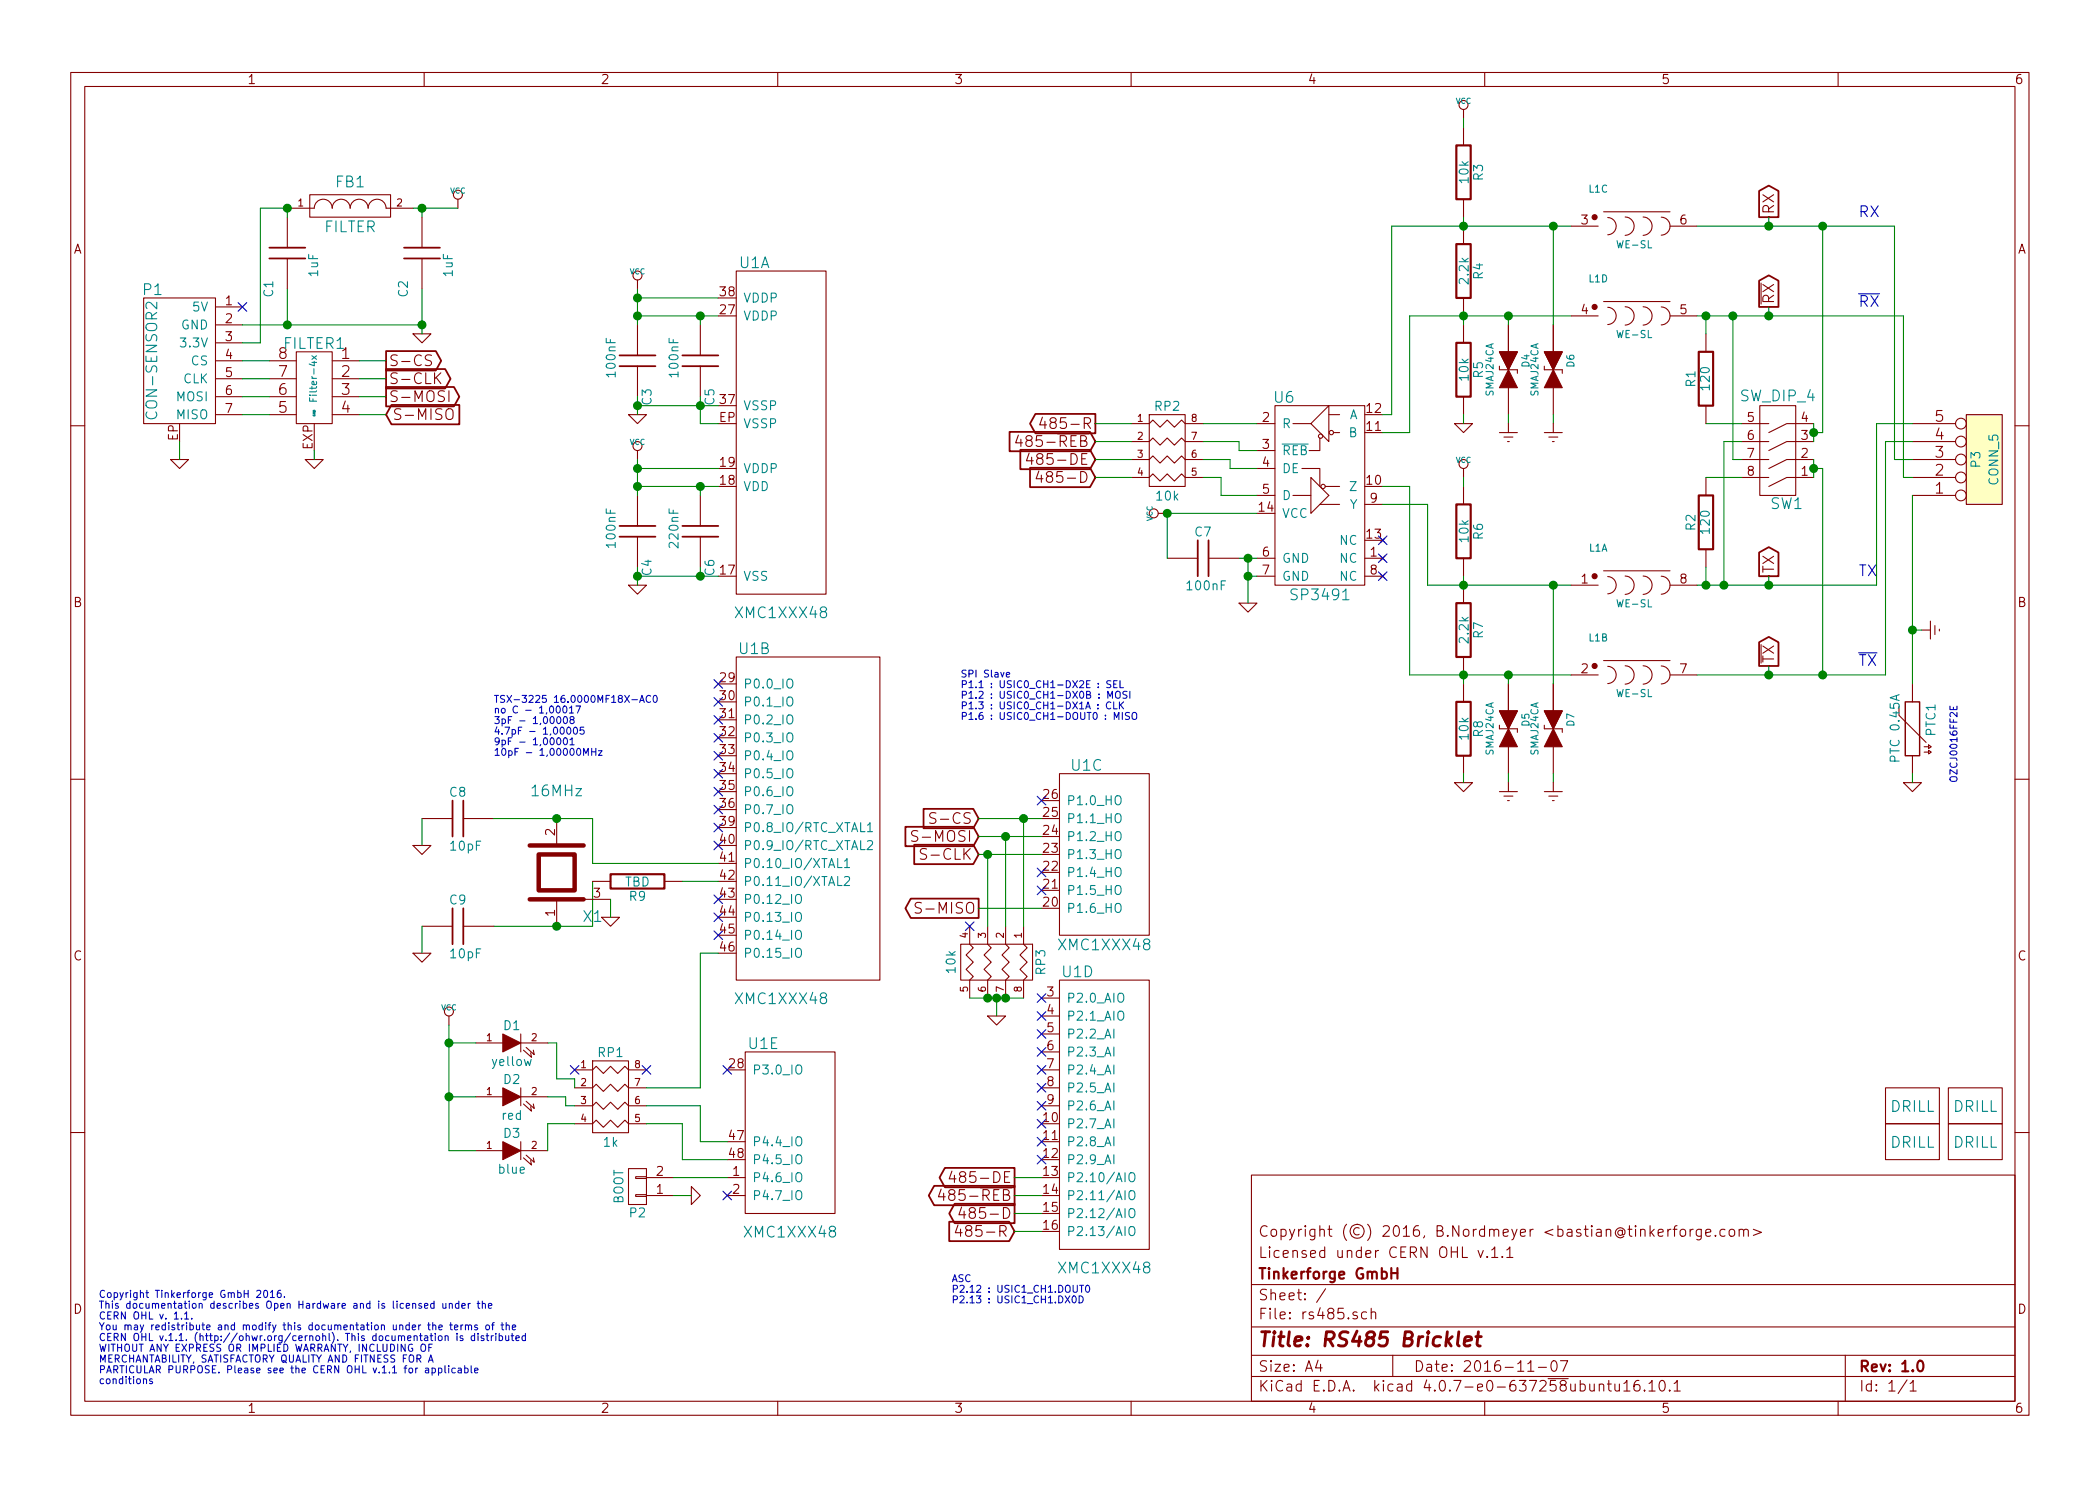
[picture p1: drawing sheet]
EESchema Schematic File Version 2
LIBS:tinkerforge
LIBS:power
LIBS:device
LIBS:transistors
LIBS:conn
LIBS:linear
LIBS:regul
LIBS:74xx
LIBS:cmos4000
LIBS:adc-dac
LIBS:memory
LIBS:xilinx
LIBS:microcontrollers
LIBS:dsp
LIBS:microchip
LIBS:analog_switches
LIBS:motorola
LIBS:texas
LIBS:intel
LIBS:audio
LIBS:interface
LIBS:digital-audio
LIBS:philips
LIBS:display
LIBS:cypress
LIBS:siliconi
LIBS:opto
LIBS:atmel
LIBS:contrib
LIBS:valves
EELAYER 25 0
EELAYER END
$Descr A4 11693 8268
encoding utf-8
Sheet 1 1
Title "RS485 Bricklet"
Date "2016-11-07"
Rev "1.0"
Comp "Tinkerforge GmbH"
Comment1 "Licensed under CERN OHL v.1.1"
Comment2 "Copyright (©) 2016, B.Nordmeyer <bastian@tinkerforge.com>"
Comment3 ""
Comment4 ""
$EndDescr
Text Notes 550  7700 0    40   ~ 0
Copyright Tinkerforge GmbH 2016.\nThis documentation describes Open Hardware and is licensed under the\nCERN OHL v. 1.1.\nYou may redistribute and modify this documentation under the terms of the\nCERN OHL v.1.1. (http://ohwr.org/cernohl). This documentation is distributed\nWITHOUT ANY EXPRESS OR IMPLIED WARRANTY, INCLUDING OF\nMERCHANTABILITY, SATISFACTORY QUALITY AND FITNESS FOR A\nPARTICULAR PURPOSE. Please see the CERN OHL v.1.1 for applicable\nconditions\n
$Comp
L DRILL U2
U 1 1
P 10650 6150
F 0 "U2" H 10700 6200 60  0001 C CNN
F 1 "DRILL" H 10650 6150 60  0000 C CNN
F 2 "DRILL_NP" H 10650 6150 60  0001 C CNN
F 3 "" H 10650 6150 60  0001 C CNN
	1    10650 6150
	1    0    0    -1  
$EndComp
$Comp
L DRILL U3
U 1 1
P 10650 6350
F 0 "U3" H 10700 6400 60  0001 C CNN
F 1 "DRILL" H 10650 6350 60  0000 C CNN
F 2 "DRILL_NP" H 10650 6350 60  0001 C CNN
F 3 "" H 10650 6350 60  0001 C CNN
	1    10650 6350
	1    0    0    -1  
$EndComp
$Comp
L DRILL U5
U 1 1
P 11000 6350
F 0 "U5" H 11050 6400 60  0001 C CNN
F 1 "DRILL" H 11000 6350 60  0000 C CNN
F 2 "DRILL_NP" H 11000 6350 60  0001 C CNN
F 3 "" H 11000 6350 60  0001 C CNN
	1    11000 6350
	1    0    0    -1  
$EndComp
$Comp
L DRILL U4
U 1 1
P 11000 6150
F 0 "U4" H 11050 6200 60  0001 C CNN
F 1 "DRILL" H 11000 6150 60  0000 C CNN
F 2 "DRILL_NP" H 11000 6150 60  0001 C CNN
F 3 "" H 11000 6150 60  0001 C CNN
	1    11000 6150
	1    0    0    -1  
$EndComp
$Comp
L VCC #PWR01
U 1 1
P 2550 1150
F 0 "#PWR01" H 2550 1250 30  0001 C CNN
F 1 "VCC" H 2550 1250 30  0000 C CNN
F 2 "" H 2550 1150 60  0001 C CNN
F 3 "" H 2550 1150 60  0001 C CNN
	1    2550 1150
	1    0    0    -1  
$EndComp
$Comp
L GND #PWR02
U 1 1
P 1000 2550
F 0 "#PWR02" H 1000 2550 30  0001 C CNN
F 1 "GND" H 1000 2480 30  0001 C CNN
F 2 "" H 1000 2550 60  0001 C CNN
F 3 "" H 1000 2550 60  0001 C CNN
	1    1000 2550
	1    0    0    -1  
$EndComp
$Comp
L CON-SENSOR2 P1
U 1 1
P 1000 2000
F 0 "P1" H 1150 2400 60  0000 C CNN
F 1 "CON-SENSOR2" V 1150 2000 60  0000 C CNN
F 2 "CON-SENSOR2" H 1000 2000 60  0001 C CNN
F 3 "" H 1000 2000 60  0001 C CNN
	1    1000 2000
	-1   0    0    -1  
$EndComp
$Comp
L GND #PWR03
U 1 1
P 10650 4350
F 0 "#PWR03" H 10650 4350 30  0001 C CNN
F 1 "GND" H 10650 4280 30  0001 C CNN
F 2 "" H 10650 4350 60  0001 C CNN
F 3 "" H 10650 4350 60  0001 C CNN
	1    10650 4350
	1    0    0    -1  
$EndComp
$Comp
L FILTER FB1
U 1 1
P 1950 1150
F 0 "FB1" H 1950 1300 60  0000 C CNN
F 1 "FILTER" H 1950 1050 60  0000 C CNN
F 2 "C0603F" H 1950 1150 60  0001 C CNN
F 3 "" H 1950 1150 60  0000 C CNN
	1    1950 1150
	1    0    0    -1  
$EndComp
$Comp
L C C1
U 1 1
P 1600 1400
F 0 "C1" V 1700 1550 50  0000 L CNN
F 1 "1uF" V 1450 1400 50  0000 L CNN
F 2 "C0603F" H 1600 1400 60  0001 C CNN
F 3 "" H 1600 1400 60  0001 C CNN
	1    1600 1400
	-1   0    0    1   
$EndComp
$Comp
L C C2
U 1 1
P 2350 1400
F 0 "C2" V 2450 1550 50  0000 L CNN
F 1 "1uF" V 2200 1400 50  0000 L CNN
F 2 "C0603F" H 2350 1400 60  0001 C CNN
F 3 "" H 2350 1400 60  0001 C CNN
	1    2350 1400
	-1   0    0    1   
$EndComp
$Comp
L GND #PWR04
U 1 1
P 2350 1850
F 0 "#PWR04" H 2350 1850 30  0001 C CNN
F 1 "GND" H 2350 1780 30  0001 C CNN
F 2 "" H 2350 1850 60  0001 C CNN
F 3 "" H 2350 1850 60  0001 C CNN
	1    2350 1850
	1    0    0    -1  
$EndComp
$Comp
L XMC1XXX48 U1
U 2 1
P 4350 4550
F 0 "U1" H 4200 5500 60  0000 C CNN
F 1 "XMC1XXX48" H 4350 3550 60  0000 C CNN
F 2 "kicad-libraries:QFN48-EP2" H 4500 5300 60  0001 C CNN
F 3 "" H 4500 5300 60  0000 C CNN
	2    4350 4550
	1    0    0    -1  
$EndComp
$Comp
L XMC1XXX48 U1
U 1 1
P 4350 2400
F 0 "U1" H 4200 3350 60  0000 C CNN
F 1 "XMC1XXX48" H 4350 1400 60  0000 C CNN
F 2 "kicad-libraries:QFN48-EP2" H 4500 3150 60  0001 C CNN
F 3 "" H 4500 3150 60  0000 C CNN
	1    4350 2400
	1    0    0    -1  
$EndComp
$Comp
L XMC1XXX48 U1
U 4 1
P 6150 6050
F 0 "U1" H 6000 6700 60  0000 C CNN
F 1 "XMC1XXX48" H 6150 5050 60  0000 C CNN
F 2 "kicad-libraries:QFN48-EP2" H 6300 6800 60  0001 C CNN
F 3 "" H 6300 6800 60  0000 C CNN
	4    6150 6050
	1    0    0    -1  
$EndComp
$Comp
L XMC1XXX48 U1
U 3 1
P 6150 4750
F 0 "U1" H 6050 5250 60  0000 C CNN
F 1 "XMC1XXX48" H 6150 4250 60  0000 C CNN
F 2 "kicad-libraries:QFN48-EP2" H 6300 5500 60  0001 C CNN
F 3 "" H 6300 5500 60  0000 C CNN
	3    6150 4750
	1    0    0    -1  
$EndComp
$Comp
L XMC1XXX48 U1
U 5 1
P 4400 6250
F 0 "U1" H 4250 6700 60  0000 C CNN
F 1 "XMC1XXX48" H 4400 5650 60  0000 C CNN
F 2 "kicad-libraries:QFN48-EP2" H 4550 7000 60  0001 C CNN
F 3 "" H 4550 7000 60  0000 C CNN
	5    4400 6250
	1    0    0    -1  
$EndComp
$Comp
L C C3
U 1 1
P 3550 2000
F 0 "C3" V 3600 1750 50  0000 L CNN
F 1 "100nF" V 3400 1900 50  0000 L CNN
F 2 "C0603F" H 3550 2000 60  0001 C CNN
F 3 "" H 3550 2000 60  0001 C CNN
	1    3550 2000
	1    0    0    -1  
$EndComp
$Comp
L C C5
U 1 1
P 3900 2000
F 0 "C5" V 3950 1750 50  0000 L CNN
F 1 "100nF" V 3750 1900 50  0000 L CNN
F 2 "C0603F" H 3900 2000 60  0001 C CNN
F 3 "" H 3900 2000 60  0001 C CNN
	1    3900 2000
	1    0    0    -1  
$EndComp
$Comp
L C C6
U 1 1
P 3900 2950
F 0 "C6" V 3950 2700 50  0000 L CNN
F 1 "220nF" V 3750 2850 50  0000 L CNN
F 2 "C0603F" H 3900 2950 60  0001 C CNN
F 3 "" H 3900 2950 60  0001 C CNN
	1    3900 2950
	1    0    0    -1  
$EndComp
$Comp
L C C4
U 1 1
P 3550 2950
F 0 "C4" V 3600 2700 50  0000 L CNN
F 1 "100nF" V 3400 2850 50  0000 L CNN
F 2 "C0603F" H 3550 2950 60  0001 C CNN
F 3 "" H 3550 2950 60  0001 C CNN
	1    3550 2950
	1    0    0    -1  
$EndComp
$Comp
L VCC #PWR05
U 1 1
P 3550 1600
F 0 "#PWR05" H 3550 1700 30  0001 C CNN
F 1 "VCC" H 3550 1700 30  0000 C CNN
F 2 "" H 3550 1600 60  0001 C CNN
F 3 "" H 3550 1600 60  0001 C CNN
	1    3550 1600
	1    0    0    -1  
$EndComp
$Comp
L VCC #PWR06
U 1 1
P 3550 2550
F 0 "#PWR06" H 3550 2650 30  0001 C CNN
F 1 "VCC" H 3550 2650 30  0000 C CNN
F 2 "" H 3550 2550 60  0001 C CNN
F 3 "" H 3550 2550 60  0001 C CNN
	1    3550 2550
	1    0    0    -1  
$EndComp
$Comp
L GND #PWR07
U 1 1
P 3550 2300
F 0 "#PWR07" H 3550 2300 30  0001 C CNN
F 1 "GND" H 3550 2230 30  0001 C CNN
F 2 "" H 3550 2300 60  0001 C CNN
F 3 "" H 3550 2300 60  0001 C CNN
	1    3550 2300
	1    0    0    -1  
$EndComp
$Comp
L GND #PWR08
U 1 1
P 3550 3250
F 0 "#PWR08" H 3550 3250 30  0001 C CNN
F 1 "GND" H 3550 3180 30  0001 C CNN
F 2 "" H 3550 3250 60  0001 C CNN
F 3 "" H 3550 3250 60  0001 C CNN
	1    3550 3250
	1    0    0    -1  
$EndComp
Text GLabel 2150 2000 2    60   Output ~ 0
S-CS
Text GLabel 2150 2100 2    60   Output ~ 0
S-CLK
Text GLabel 2150 2200 2    60   Output ~ 0
S-MOSI
Text GLabel 2150 2300 2    60   Input ~ 0
S-MISO
$Comp
L Filter-4x FILTER1
U 1 1
P 1750 2350
F 0 "FILTER1" H 1750 2800 60  0000 C CNN
F 1 "Filter-4x" V 1750 2600 39  0000 C CNN
F 2 "kicad-libraries:DFN8-17x135" H 1750 2350 60  0001 C CNN
F 3 "" H 1750 2350 60  0000 C CNN
	1    1750 2350
	-1   0    0    -1  
$EndComp
$Comp
L GND #PWR09
U 1 1
P 1750 2550
F 0 "#PWR09" H 1750 2550 30  0001 C CNN
F 1 "GND" H 1750 2480 30  0001 C CNN
F 2 "" H 1750 2550 60  0001 C CNN
F 3 "" H 1750 2550 60  0001 C CNN
	1    1750 2550
	1    0    0    -1  
$EndComp
Text GLabel 5450 4550 0    60   Input ~ 0
S-CS
Text GLabel 5450 4750 0    60   Input ~ 0
S-CLK
Text GLabel 5450 4650 0    60   Input ~ 0
S-MOSI
Text GLabel 5450 5050 0    60   Output ~ 0
S-MISO
$Comp
L LED D1
U 1 1
P 2850 5800
F 0 "D1" H 2850 5900 50  0000 C CNN
F 1 "yellow" H 2850 5700 50  0000 C CNN
F 2 "D0603E" H 2850 5800 50  0001 C CNN
F 3 "" H 2850 5800 50  0000 C CNN
	1    2850 5800
	1    0    0    -1  
$EndComp
$Comp
L LED D2
U 1 1
P 2850 6100
F 0 "D2" H 2850 6200 50  0000 C CNN
F 1 "red" H 2850 6000 50  0000 C CNN
F 2 "D0603E" H 2850 6100 50  0001 C CNN
F 3 "" H 2850 6100 50  0000 C CNN
	1    2850 6100
	1    0    0    -1  
$EndComp
$Comp
L LED D3
U 1 1
P 2850 6400
F 0 "D3" H 2850 6500 50  0000 C CNN
F 1 "blue" H 2850 6300 50  0000 C CNN
F 2 "D0603E" H 2850 6400 50  0001 C CNN
F 3 "" H 2850 6400 50  0000 C CNN
	1    2850 6400
	1    0    0    -1  
$EndComp
$Comp
L CONN_01X02 P2
U 1 1
P 3550 6600
F 0 "P2" H 3550 6750 50  0000 C CNN
F 1 "BOOT" V 3650 6600 50  0000 C CNN
F 2 "kicad-libraries:SolderJumper" H 3550 6500 50  0001 C CNN
F 3 "" H 3550 6500 50  0000 C CNN
	1    3550 6600
	-1   0    0    1   
$EndComp
$Comp
L R_PACK4 RP1
U 1 1
P 3400 6300
F 0 "RP1" H 3400 6750 50  0000 C CNN
F 1 "1k" H 3400 6250 50  0000 C CNN
F 2 "kicad-libraries:0603X4" H 3400 6300 50  0001 C CNN
F 3 "" H 3400 6300 50  0000 C CNN
	1    3400 6300
	1    0    0    -1  
$EndComp
$Comp
L WE-SL L1
U 1 1
P 9100 3250
F 0 "L1" H 8900 3460 40  0000 C CNN
F 1 "WE-SL" H 9100 3150 40  0000 C CNN
F 2 "kicad-libraries:WE-SL" H 9100 3250 60  0001 C CNN
F 3 "" H 9100 3250 60  0000 C CNN
	1    9100 3250
	1    0    0    -1  
$EndComp
$Comp
L WE-SL L1
U 2 1
P 9100 3750
F 0 "L1" H 8900 3960 40  0000 C CNN
F 1 "WE-SL" H 9100 3650 40  0000 C CNN
F 2 "kicad-libraries:WE-SL" H 9100 3750 60  0001 C CNN
F 3 "" H 9100 3750 60  0000 C CNN
	2    9100 3750
	1    0    0    -1  
$EndComp
$Comp
L WE-SL L1
U 3 1
P 9100 1250
F 0 "L1" H 8900 1460 40  0000 C CNN
F 1 "WE-SL" H 9100 1150 40  0000 C CNN
F 2 "kicad-libraries:WE-SL" H 9100 1250 60  0001 C CNN
F 3 "" H 9100 1250 60  0000 C CNN
	3    9100 1250
	1    0    0    -1  
$EndComp
$Comp
L WE-SL L1
U 4 1
P 9100 1750
F 0 "L1" H 8900 1960 40  0000 C CNN
F 1 "WE-SL" H 9100 1650 40  0000 C CNN
F 2 "kicad-libraries:WE-SL" H 9100 1750 60  0001 C CNN
F 3 "" H 9100 1750 60  0000 C CNN
	4    9100 1750
	1    0    0    -1  
$EndComp
$Comp
L R R2
U 1 1
P 9500 2900
F 0 "R2" V 9580 2900 50  0000 C CNN
F 1 "120" V 9500 2900 50  0000 C CNN
F 2 "R0805E" H 9500 2900 60  0001 C CNN
F 3 "" H 9500 2900 60  0000 C CNN
	1    9500 2900
	-1   0    0    1   
$EndComp
$Comp
L R R1
U 1 1
P 9500 2100
F 0 "R1" V 9580 2100 50  0000 C CNN
F 1 "120" V 9500 2100 50  0000 C CNN
F 2 "R0805E" H 9500 2100 60  0001 C CNN
F 3 "" H 9500 2100 60  0000 C CNN
	1    9500 2100
	-1   0    0    1   
$EndComp
$Comp
L VCC #PWR010
U 1 1
P 2500 5700
F 0 "#PWR010" H 2500 5800 30  0001 C CNN
F 1 "VCC" H 2500 5800 30  0000 C CNN
F 2 "" H 2500 5700 60  0001 C CNN
F 3 "" H 2500 5700 60  0001 C CNN
	1    2500 5700
	1    0    0    -1  
$EndComp
$Comp
L SP3491 U6
U 1 1
P 7350 2750
F 0 "U6" H 7150 3300 60  0000 C CNN
F 1 "SP3491" H 7350 2200 60  0000 C CNN
F 2 "kicad-libraries:SOIC-14_3.9x8.7mm_Pitch1.27mm" H 8550 2650 60  0001 C CNN
F 3 "" H 8550 2650 60  0000 C CNN
	1    7350 2750
	1    0    0    -1  
$EndComp
$Comp
L C C7
U 1 1
P 6700 3100
F 0 "C7" V 6550 3050 50  0000 L CNN
F 1 "100nF" V 6850 3000 50  0000 L CNN
F 2 "C0603E" H 6700 3100 60  0001 C CNN
F 3 "" H 6700 3100 60  0001 C CNN
	1    6700 3100
	0    1    1    0   
$EndComp
$Comp
L R R3
U 1 1
P 8150 950
F 0 "R3" V 8230 950 50  0000 C CNN
F 1 "10k" V 8150 950 50  0000 C CNN
F 2 "R0603F" H 8150 950 60  0001 C CNN
F 3 "" H 8150 950 60  0000 C CNN
	1    8150 950 
	1    0    0    -1  
$EndComp
$Comp
L R R4
U 1 1
P 8150 1500
F 0 "R4" V 8230 1500 50  0000 C CNN
F 1 "2.2k" V 8150 1500 50  0000 C CNN
F 2 "R0603F" H 8150 1500 60  0001 C CNN
F 3 "" H 8150 1500 60  0000 C CNN
	1    8150 1500
	1    0    0    -1  
$EndComp
$Comp
L R R5
U 1 1
P 8150 2050
F 0 "R5" V 8230 2050 50  0000 C CNN
F 1 "10k" V 8150 2050 50  0000 C CNN
F 2 "R0603F" H 8150 2050 60  0001 C CNN
F 3 "" H 8150 2050 60  0000 C CNN
	1    8150 2050
	1    0    0    -1  
$EndComp
$Comp
L VCC #PWR011
U 1 1
P 6500 2850
F 0 "#PWR011" H 6500 2950 30  0001 C CNN
F 1 "VCC" H 6500 2950 30  0000 C CNN
F 2 "" H 6500 2850 60  0001 C CNN
F 3 "" H 6500 2850 60  0001 C CNN
	1    6500 2850
	0    -1   -1   0   
$EndComp
$Comp
L GND #PWR012
U 1 1
P 6950 3350
F 0 "#PWR012" H 6950 3350 30  0001 C CNN
F 1 "GND" H 6950 3280 30  0001 C CNN
F 2 "" H 6950 3350 60  0001 C CNN
F 3 "" H 6950 3350 60  0001 C CNN
	1    6950 3350
	1    0    0    -1  
$EndComp
$Comp
L GND #PWR013
U 1 1
P 8150 2350
F 0 "#PWR013" H 8150 2350 30  0001 C CNN
F 1 "GND" H 8150 2280 30  0001 C CNN
F 2 "" H 8150 2350 60  0001 C CNN
F 3 "" H 8150 2350 60  0001 C CNN
	1    8150 2350
	1    0    0    -1  
$EndComp
$Comp
L VCC #PWR014
U 1 1
P 8150 650
F 0 "#PWR014" H 8150 750 30  0001 C CNN
F 1 "VCC" H 8150 750 30  0000 C CNN
F 2 "" H 8150 650 60  0001 C CNN
F 3 "" H 8150 650 60  0001 C CNN
	1    8150 650 
	1    0    0    -1  
$EndComp
$Comp
L R R6
U 1 1
P 8150 2950
F 0 "R6" V 8230 2950 50  0000 C CNN
F 1 "10k" V 8150 2950 50  0000 C CNN
F 2 "R0603F" H 8150 2950 60  0001 C CNN
F 3 "" H 8150 2950 60  0000 C CNN
	1    8150 2950
	1    0    0    -1  
$EndComp
$Comp
L R R7
U 1 1
P 8150 3500
F 0 "R7" V 8230 3500 50  0000 C CNN
F 1 "2.2k" V 8150 3500 50  0000 C CNN
F 2 "R0603F" H 8150 3500 60  0001 C CNN
F 3 "" H 8150 3500 60  0000 C CNN
	1    8150 3500
	1    0    0    -1  
$EndComp
$Comp
L R R8
U 1 1
P 8150 4050
F 0 "R8" V 8230 4050 50  0000 C CNN
F 1 "10k" V 8150 4050 50  0000 C CNN
F 2 "R0603F" H 8150 4050 60  0001 C CNN
F 3 "" H 8150 4050 60  0000 C CNN
	1    8150 4050
	1    0    0    -1  
$EndComp
$Comp
L GND #PWR015
U 1 1
P 8150 4350
F 0 "#PWR015" H 8150 4350 30  0001 C CNN
F 1 "GND" H 8150 4280 30  0001 C CNN
F 2 "" H 8150 4350 60  0001 C CNN
F 3 "" H 8150 4350 60  0001 C CNN
	1    8150 4350
	1    0    0    -1  
$EndComp
$Comp
L VCC #PWR016
U 1 1
P 8150 2650
F 0 "#PWR016" H 8150 2750 30  0001 C CNN
F 1 "VCC" H 8150 2750 30  0000 C CNN
F 2 "" H 8150 2650 60  0001 C CNN
F 3 "" H 8150 2650 60  0001 C CNN
	1    8150 2650
	1    0    0    -1  
$EndComp
$Comp
L CONN_5 P3
U 1 1
P 11050 2550
F 0 "P3" V 11000 2550 50  0000 C CNN
F 1 "CONN_5" V 11100 2550 50  0000 C CNN
F 2 "AKL_5_5" H 11050 2550 60  0001 C CNN
F 3 "" H 11050 2550 60  0000 C CNN
	1    11050 2550
	1    0    0    1   
$EndComp
NoConn ~ 7700 3000
NoConn ~ 7700 3100
NoConn ~ 7700 3200
$Comp
L TVS D5
U 1 1
P 8400 4050
F 0 "D5" H 8350 4150 40  0000 C CNN
F 1 "SMAJ24CA" H 8400 3950 40  0000 C CNN
F 2 "DO-214AC" H 8400 4050 60  0001 C CNN
F 3 "" H 8400 4050 60  0000 C CNN
	1    8400 4050
	0    1    1    0   
$EndComp
$Comp
L TVS D7
U 1 1
P 8650 4050
F 0 "D7" H 8600 4150 40  0000 C CNN
F 1 "SMAJ24CA" H 8650 3950 40  0000 C CNN
F 2 "DO-214AC" H 8650 4050 60  0001 C CNN
F 3 "" H 8650 4050 60  0000 C CNN
	1    8650 4050
	0    1    1    0   
$EndComp
$Comp
L TVS D4
U 1 1
P 8400 2050
F 0 "D4" H 8350 2150 40  0000 C CNN
F 1 "SMAJ24CA" H 8400 1950 40  0000 C CNN
F 2 "DO-214AC" H 8400 2050 60  0001 C CNN
F 3 "" H 8400 2050 60  0000 C CNN
	1    8400 2050
	0    1    1    0   
$EndComp
$Comp
L TVS D6
U 1 1
P 8650 2050
F 0 "D6" H 8600 2150 40  0000 C CNN
F 1 "SMAJ24CA" H 8650 1950 40  0000 C CNN
F 2 "DO-214AC" H 8650 2050 60  0001 C CNN
F 3 "" H 8650 2050 60  0000 C CNN
	1    8650 2050
	0    1    1    0   
$EndComp
$Comp
L R_PACK4 RP2
U 1 1
P 6500 2700
F 0 "RP2" H 6500 3150 50  0000 C CNN
F 1 "10k" H 6500 2650 50  0000 C CNN
F 2 "kicad-libraries:0603X4" H 6500 2700 50  0001 C CNN
F 3 "" H 6500 2700 50  0000 C CNN
	1    6500 2700
	1    0    0    -1  
$EndComp
Text GLabel 6100 2350 0    60   Output ~ 0
485-R
Text GLabel 6100 2450 0    60   Input ~ 0
485-~REB
Text GLabel 6100 2550 0    60   Input ~ 0
485-DE
Text GLabel 6100 2650 0    60   Input ~ 0
485-D
$Comp
L PTC PTC1
U 1 1
P 10650 4050
F 0 "PTC1" V 10750 4100 50  0000 C CNN
F 1 "PTC 0.45A" V 10550 4050 50  0000 C CNN
F 2 "C1206" H 10650 4050 60  0001 C CNN
F 3 "" H 10650 4050 60  0000 C CNN
	1    10650 4050
	1    0    0    -1  
$EndComp
Text Notes 10350 1200 0    60   ~ 0
RX
Text Notes 10350 1700 0    60   ~ 0
~RX
Text Notes 10350 3200 0    60   ~ 0
TX
Text Notes 10350 3700 0    60   ~ 0
~TX
Text GLabel 9850 3200 1    60   Output ~ 0
TX
Text GLabel 9850 3700 1    60   Output ~ 0
~TX
Text GLabel 9850 1700 1    60   Output ~ 0
~RX
Text GLabel 9850 1200 1    60   Output ~ 0
RX
$Comp
L SW_DIP_4 SW1
U 1 1
P 9900 2500
F 0 "SW1" H 9850 2800 60  0000 C CNN
F 1 "SW_DIP_4" H 9900 2200 60  0000 C CNN
F 2 "SW_DIP_4_THT" H 10050 2800 60  0001 C CNN
F 3 "" H 10050 2800 60  0000 C CNN
	1    9900 2500
	-1   0    0    1   
$EndComp
Wire Wire Line
	1000 2550 1000 2450
Wire Wire Line
	2350 1800 1350 1800
Wire Wire Line
	1450 1150 1600 1150
Wire Wire Line
	2300 1150 2550 1150
Wire Wire Line
	1450 1900 1450 1150
Wire Wire Line
	2350 1600 2350 1850
Wire Wire Line
	1600 1150 1600 1200
Wire Wire Line
	2350 1200 2350 1150
Connection ~ 2350 1150
Connection ~ 1600 1150
Wire Wire Line
	1600 1800 1600 1600
Connection ~ 1600 1800
Wire Wire Line
	4000 2250 3550 2250
Wire Wire Line
	3550 2200 3550 2300
Wire Wire Line
	4000 1650 3550 1650
Wire Wire Line
	3550 1600 3550 1800
Wire Wire Line
	3900 2200 3900 2350
Connection ~ 3900 2250
Wire Wire Line
	3550 1750 4000 1750
Wire Wire Line
	3900 1750 3900 1800
Connection ~ 3550 1750
Connection ~ 3900 1750
Wire Wire Line
	3900 2350 4000 2350
Wire Wire Line
	3550 3200 4000 3200
Wire Wire Line
	3900 3200 3900 3150
Wire Wire Line
	3550 2700 4000 2700
Wire Wire Line
	3900 2700 3900 2750
Wire Wire Line
	3550 3150 3550 3250
Connection ~ 3900 3200
Wire Wire Line
	4000 2600 3550 2600
Wire Wire Line
	3550 2550 3550 2750
Connection ~ 3550 2700
Connection ~ 3900 2700
Connection ~ 3550 3200
Connection ~ 3550 2250
Connection ~ 3550 2600
Connection ~ 3550 1650
Connection ~ 2350 1800
Wire Wire Line
	1750 2550 1750 2500
Wire Wire Line
	1350 2000 1500 2000
Wire Wire Line
	1350 2100 1500 2100
Wire Wire Line
	1500 2200 1350 2200
Wire Wire Line
	1350 2300 1500 2300
Wire Wire Line
	2000 2300 2150 2300
Wire Wire Line
	2150 2200 2000 2200
Wire Wire Line
	2000 2100 2150 2100
Wire Wire Line
	2150 2000 2000 2000
Wire Wire Line
	7000 3200 6950 3200
Wire Wire Line
	6950 3100 6950 3350
Wire Wire Line
	6900 3100 7000 3100
Connection ~ 6950 3100
Wire Wire Line
	6500 3100 6500 2850
Wire Wire Line
	6500 2850 7000 2850
Connection ~ 6500 2850
Connection ~ 6950 3200
Wire Wire Line
	8150 700  8150 650 
Wire Wire Line
	8150 1250 8150 1200
Wire Wire Line
	8150 1800 8150 1750
Wire Wire Line
	8150 2350 8150 2300
Wire Wire Line
	8150 2700 8150 2650
Wire Wire Line
	8150 3250 8150 3200
Wire Wire Line
	8150 3800 8150 3750
Wire Wire Line
	8150 4350 8150 4300
Wire Wire Line
	7700 2300 7750 2300
Wire Wire Line
	7750 2300 7750 1250
Wire Wire Line
	7750 1250 8750 1250
Wire Wire Line
	7700 2400 7850 2400
Wire Wire Line
	7850 2400 7850 1750
Wire Wire Line
	7850 1750 8750 1750
Wire Wire Line
	7700 2700 7850 2700
Wire Wire Line
	7850 2700 7850 3750
Wire Wire Line
	7850 3750 8750 3750
Wire Wire Line
	7700 2800 7950 2800
Wire Wire Line
	7950 2800 7950 3250
Wire Wire Line
	7950 3250 8750 3250
Connection ~ 8150 3750
Connection ~ 8150 3250
Connection ~ 8150 1750
Connection ~ 8150 1250
Wire Wire Line
	8400 2350 8400 2300
Wire Wire Line
	8650 2350 8650 2300
Wire Wire Line
	8400 4350 8400 4300
Wire Wire Line
	8650 4350 8650 4300
Wire Wire Line
	8400 3750 8400 3800
Wire Wire Line
	8650 3250 8650 3800
Wire Wire Line
	8400 1750 8400 1800
Wire Wire Line
	8650 1250 8650 1800
Connection ~ 8400 3750
Connection ~ 8650 3250
Connection ~ 8400 1750
Connection ~ 8650 1250
Wire Wire Line
	7000 2350 6700 2350
Wire Wire Line
	7000 2500 6900 2500
Wire Wire Line
	6900 2500 6900 2450
Wire Wire Line
	6900 2450 6700 2450
Wire Wire Line
	7000 2600 6850 2600
Wire Wire Line
	6850 2600 6850 2550
Wire Wire Line
	6850 2550 6700 2550
Wire Wire Line
	7000 2750 6800 2750
Wire Wire Line
	6800 2750 6800 2650
Wire Wire Line
	6800 2650 6700 2650
Wire Wire Line
	6100 2350 6300 2350
Wire Wire Line
	6300 2450 6100 2450
Wire Wire Line
	6100 2550 6300 2550
Wire Wire Line
	6300 2650 6100 2650
Wire Wire Line
	10650 2750 10650 3800
Wire Wire Line
	10650 4350 10650 4300
Wire Wire Line
	10450 3250 10450 2350
Wire Wire Line
	10450 2350 10650 2350
Wire Wire Line
	9450 3750 10500 3750
Wire Wire Line
	10500 3750 10500 2450
Wire Wire Line
	10500 2450 10650 2450
Wire Wire Line
	9450 1250 10550 1250
Wire Wire Line
	10550 1250 10550 2550
Wire Wire Line
	10550 2550 10650 2550
Wire Wire Line
	9450 1750 10600 1750
Wire Wire Line
	10600 1750 10600 2650
Wire Wire Line
	10600 2650 10650 2650
Wire Wire Line
	9450 3250 10450 3250
Wire Wire Line
	9850 1250 9850 1200
Connection ~ 9850 1250
Wire Wire Line
	9850 1750 9850 1700
Connection ~ 9850 1750
Wire Wire Line
	9850 3250 9850 3200
Connection ~ 9850 3250
Wire Wire Line
	9850 3750 9850 3700
Connection ~ 9850 3750
Wire Wire Line
	10100 2550 10100 2650
Wire Wire Line
	10100 2600 10150 2600
Wire Wire Line
	10150 2600 10150 3750
Connection ~ 10150 3750
Connection ~ 10100 2600
Wire Wire Line
	10100 2450 10100 2350
Wire Wire Line
	10100 2400 10150 2400
Wire Wire Line
	10150 2400 10150 1250
Connection ~ 10150 1250
Connection ~ 10100 2400
Wire Wire Line
	9700 2450 9600 2450
Wire Wire Line
	9600 2450 9600 3250
Connection ~ 9600 3250
Wire Wire Line
	9700 2550 9650 2550
Wire Wire Line
	9650 2550 9650 1750
Connection ~ 9650 1750
Wire Wire Line
	9700 2350 9500 2350
Wire Wire Line
	9500 1850 9500 1750
Connection ~ 9500 1750
Wire Wire Line
	9700 2650 9500 2650
Wire Wire Line
	9500 3150 9500 3250
Connection ~ 9500 3250
$Comp
L Earth #PWR017
U 1 1
P 10700 3500
F 0 "#PWR017" H 10700 3250 50  0001 C CNN
F 1 "Earth" H 10700 3350 50  0001 C CNN
F 2 "" H 10700 3500 50  0000 C CNN
F 3 "" H 10700 3500 50  0000 C CNN
	1    10700 3500
	0    -1   -1   0   
$EndComp
Wire Wire Line
	10650 3500 10700 3500
Connection ~ 10650 3500
$Comp
L Earth #PWR018
U 1 1
P 8650 4350
F 0 "#PWR018" H 8650 4100 50  0001 C CNN
F 1 "Earth" H 8650 4200 50  0001 C CNN
F 2 "" H 8650 4350 50  0000 C CNN
F 3 "" H 8650 4350 50  0000 C CNN
	1    8650 4350
	1    0    0    -1  
$EndComp
$Comp
L Earth #PWR019
U 1 1
P 8400 4350
F 0 "#PWR019" H 8400 4100 50  0001 C CNN
F 1 "Earth" H 8400 4200 50  0001 C CNN
F 2 "" H 8400 4350 50  0000 C CNN
F 3 "" H 8400 4350 50  0000 C CNN
	1    8400 4350
	1    0    0    -1  
$EndComp
$Comp
L Earth #PWR020
U 1 1
P 8400 2350
F 0 "#PWR020" H 8400 2100 50  0001 C CNN
F 1 "Earth" H 8400 2200 50  0001 C CNN
F 2 "" H 8400 2350 50  0000 C CNN
F 3 "" H 8400 2350 50  0000 C CNN
	1    8400 2350
	1    0    0    -1  
$EndComp
$Comp
L Earth #PWR021
U 1 1
P 8650 2350
F 0 "#PWR021" H 8650 2100 50  0001 C CNN
F 1 "Earth" H 8650 2200 50  0001 C CNN
F 2 "" H 8650 2350 50  0000 C CNN
F 3 "" H 8650 2350 50  0000 C CNN
	1    8650 2350
	1    0    0    -1  
$EndComp
Text Notes 5350 4000 0    39   ~ 0
SPI Slave\nP1.1 : USIC0_CH1-DX2E : SEL\nP1.2 : USIC0_CH1-DX0B : MOSI\nP1.3 : USIC0_CH1-DX1A : CLK\nP1.6 : USIC0_CH1-DOUT0 : MISO
Text Notes 5300 7250 0    39   ~ 0
ASC\nP2.12 : USIC1_CH1.DOUT0\nP2.13 : USIC1_CH1.DX0D
Text GLabel 5650 6850 0    60   Input ~ 0
485-R
Text GLabel 5650 6650 0    60   Output ~ 0
485-~REB
Text GLabel 5650 6550 0    60   Output ~ 0
485-DE
Text GLabel 5650 6750 0    60   Output ~ 0
485-D
$Comp
L C C8
U 1 1
P 2550 4550
F 0 "C8" V 2400 4500 50  0000 L CNN
F 1 "10pF" V 2700 4500 50  0000 L CNN
F 2 "C0603F" H 2550 4550 60  0001 C CNN
F 3 "" H 2550 4550 60  0001 C CNN
	1    2550 4550
	0    1    1    0   
$EndComp
$Comp
L C C9
U 1 1
P 2550 5150
F 0 "C9" V 2400 5100 50  0000 L CNN
F 1 "10pF" V 2700 5100 50  0000 L CNN
F 2 "C0603F" H 2550 5150 60  0001 C CNN
F 3 "" H 2550 5150 60  0001 C CNN
	1    2550 5150
	0    1    1    0   
$EndComp
$Comp
L GND #PWR022
U 1 1
P 2350 5300
F 0 "#PWR022" H 2350 5300 30  0001 C CNN
F 1 "GND" H 2350 5230 30  0001 C CNN
F 2 "" H 2350 5300 60  0001 C CNN
F 3 "" H 2350 5300 60  0001 C CNN
	1    2350 5300
	1    0    0    -1  
$EndComp
Wire Wire Line
	3300 5150 3300 4900
Wire Wire Line
	3300 4800 4000 4800
Wire Wire Line
	3300 4550 3300 4800
$Comp
L R R9
U 1 1
P 3550 4900
F 0 "R9" V 3630 4900 50  0000 C CNN
F 1 "TBD" V 3550 4900 50  0000 C CNN
F 2 "R0402E" H 3550 4900 60  0001 C CNN
F 3 "" H 3550 4900 60  0000 C CNN
	1    3550 4900
	0    1    1    0   
$EndComp
Wire Wire Line
	4000 4900 3800 4900
$Comp
L CRYSTAL_3225 X1
U 1 1
P 3100 4850
F 0 "X1" V 2850 4650 60  0000 C CNN
F 1 "16MHz" V 3550 4850 60  0000 C CNN
F 2 "kicad-libraries:CRYSTAL_3225" H 3100 4850 60  0001 C CNN
F 3 "" H 3100 4850 60  0000 C CNN
	1    3100 4850
	0    -1   -1   0   
$EndComp
Wire Wire Line
	2750 4550 3300 4550
Wire Wire Line
	2750 5150 3300 5150
Connection ~ 3100 5150
Connection ~ 3100 4550
Wire Wire Line
	2350 5300 2350 5150
$Comp
L GND #PWR023
U 1 1
P 2350 4700
F 0 "#PWR023" H 2350 4700 30  0001 C CNN
F 1 "GND" H 2350 4630 30  0001 C CNN
F 2 "" H 2350 4700 60  0001 C CNN
F 3 "" H 2350 4700 60  0001 C CNN
	1    2350 4700
	1    0    0    -1  
$EndComp
Wire Wire Line
	2350 4700 2350 4550
$Comp
L GND #PWR024
U 1 1
P 3400 5100
F 0 "#PWR024" H 3400 5100 30  0001 C CNN
F 1 "GND" H 3400 5030 30  0001 C CNN
F 2 "" H 3400 5100 60  0001 C CNN
F 3 "" H 3400 5100 60  0001 C CNN
	1    3400 5100
	1    0    0    -1  
$EndComp
Wire Wire Line
	3400 5100 3400 5000
Wire Wire Line
	5650 6750 5800 6750
Wire Wire Line
	5800 6850 5650 6850
Wire Wire Line
	5450 4550 5800 4550
Wire Wire Line
	5450 4650 5800 4650
Wire Wire Line
	5450 4750 5800 4750
Wire Wire Line
	5450 5050 5800 5050
Wire Wire Line
	5650 6550 5800 6550
Wire Wire Line
	5800 6650 5650 6650
Wire Wire Line
	3050 6400 3050 6250
Wire Wire Line
	3050 6250 3200 6250
Wire Wire Line
	3900 6350 4050 6350
Wire Wire Line
	3600 6250 3800 6250
Wire Wire Line
	3800 6250 3800 6450
Wire Wire Line
	3800 6450 4050 6450
Wire Wire Line
	2500 5700 2500 6400
Wire Wire Line
	2500 5800 2650 5800
Wire Wire Line
	2500 6100 2650 6100
Connection ~ 2500 5800
Wire Wire Line
	2500 6400 2650 6400
Connection ~ 2500 6100
Wire Wire Line
	4000 5300 3900 5300
Wire Wire Line
	3900 5300 3900 6050
Wire Wire Line
	3200 6150 3150 6150
Wire Wire Line
	3150 6150 3150 6100
Wire Wire Line
	3150 6100 3050 6100
Wire Wire Line
	3600 6150 3900 6150
Wire Wire Line
	3900 6150 3900 6350
$Comp
L GND #PWR025
U 1 1
P 3850 6650
F 0 "#PWR025" H 3850 6650 30  0001 C CNN
F 1 "GND" H 3850 6580 30  0001 C CNN
F 2 "" H 3850 6650 60  0001 C CNN
F 3 "" H 3850 6650 60  0001 C CNN
	1    3850 6650
	0    -1   -1   0   
$EndComp
Wire Wire Line
	3750 6650 3850 6650
Wire Wire Line
	4050 6550 3750 6550
Wire Wire Line
	3200 6050 3200 6000
Wire Wire Line
	3200 6000 3100 6000
Wire Wire Line
	3100 6000 3100 5800
Wire Wire Line
	3100 5800 3050 5800
Wire Wire Line
	3900 6050 3600 6050
NoConn ~ 4050 6650
NoConn ~ 5800 6450
NoConn ~ 5800 6350
NoConn ~ 5800 6250
NoConn ~ 5800 6150
NoConn ~ 5800 6050
NoConn ~ 5800 5950
NoConn ~ 5800 5850
NoConn ~ 5800 5750
NoConn ~ 5800 5650
NoConn ~ 5800 5550
NoConn ~ 5800 4950
NoConn ~ 5800 4850
NoConn ~ 5800 4450
NoConn ~ 4000 3800
NoConn ~ 4000 3900
NoConn ~ 4000 4000
NoConn ~ 4000 4100
NoConn ~ 4000 4200
NoConn ~ 4000 4300
NoConn ~ 4000 4400
NoConn ~ 4000 4500
NoConn ~ 4000 4600
NoConn ~ 4000 4700
NoConn ~ 4000 5000
NoConn ~ 4000 5100
NoConn ~ 4000 5200
NoConn ~ 4050 5950
NoConn ~ 3600 5950
NoConn ~ 3200 5950
Text Notes 10900 4350 1    39   ~ 0
OZCJ0016FF2E
Text Notes 2750 4200 0    39   ~ 0
TSX-3225 16.0000MF18X-AC0\nno C - 1,00017\n3pF - 1,00008\n4.7pF - 1,00005\n9pF - 1,00001\n10pF - 1,00000MHz
Wire Wire Line
	1350 1900 1450 1900
NoConn ~ 1350 1700
$Comp
L R_PACK4 RP3
U 1 1
P 5350 5350
F 0 "RP3" H 5350 5800 50  0000 C CNN
F 1 "10k" H 5350 5300 50  0000 C CNN
F 2 "kicad-libraries:0603X4" H 5350 5350 50  0001 C CNN
F 3 "" H 5350 5350 50  0000 C CNN
	1    5350 5350
	0    1    1    0   
$EndComp
NoConn ~ 5400 5150
$Comp
L GND #PWR026
U 1 1
P 5550 5650
F 0 "#PWR026" H 5550 5650 30  0001 C CNN
F 1 "GND" H 5550 5580 30  0001 C CNN
F 2 "" H 5550 5650 60  0001 C CNN
F 3 "" H 5550 5650 60  0001 C CNN
	1    5550 5650
	1    0    0    -1  
$EndComp
Wire Wire Line
	5400 5550 5700 5550
Wire Wire Line
	5550 5550 5550 5650
Connection ~ 5550 5550
Connection ~ 5500 5550
Connection ~ 5600 5550
Wire Wire Line
	5700 5150 5700 4550
Connection ~ 5700 4550
Wire Wire Line
	5600 5150 5600 4650
Connection ~ 5600 4650
Wire Wire Line
	5500 5150 5500 4750
Connection ~ 5500 4750
$EndSCHEMATC
